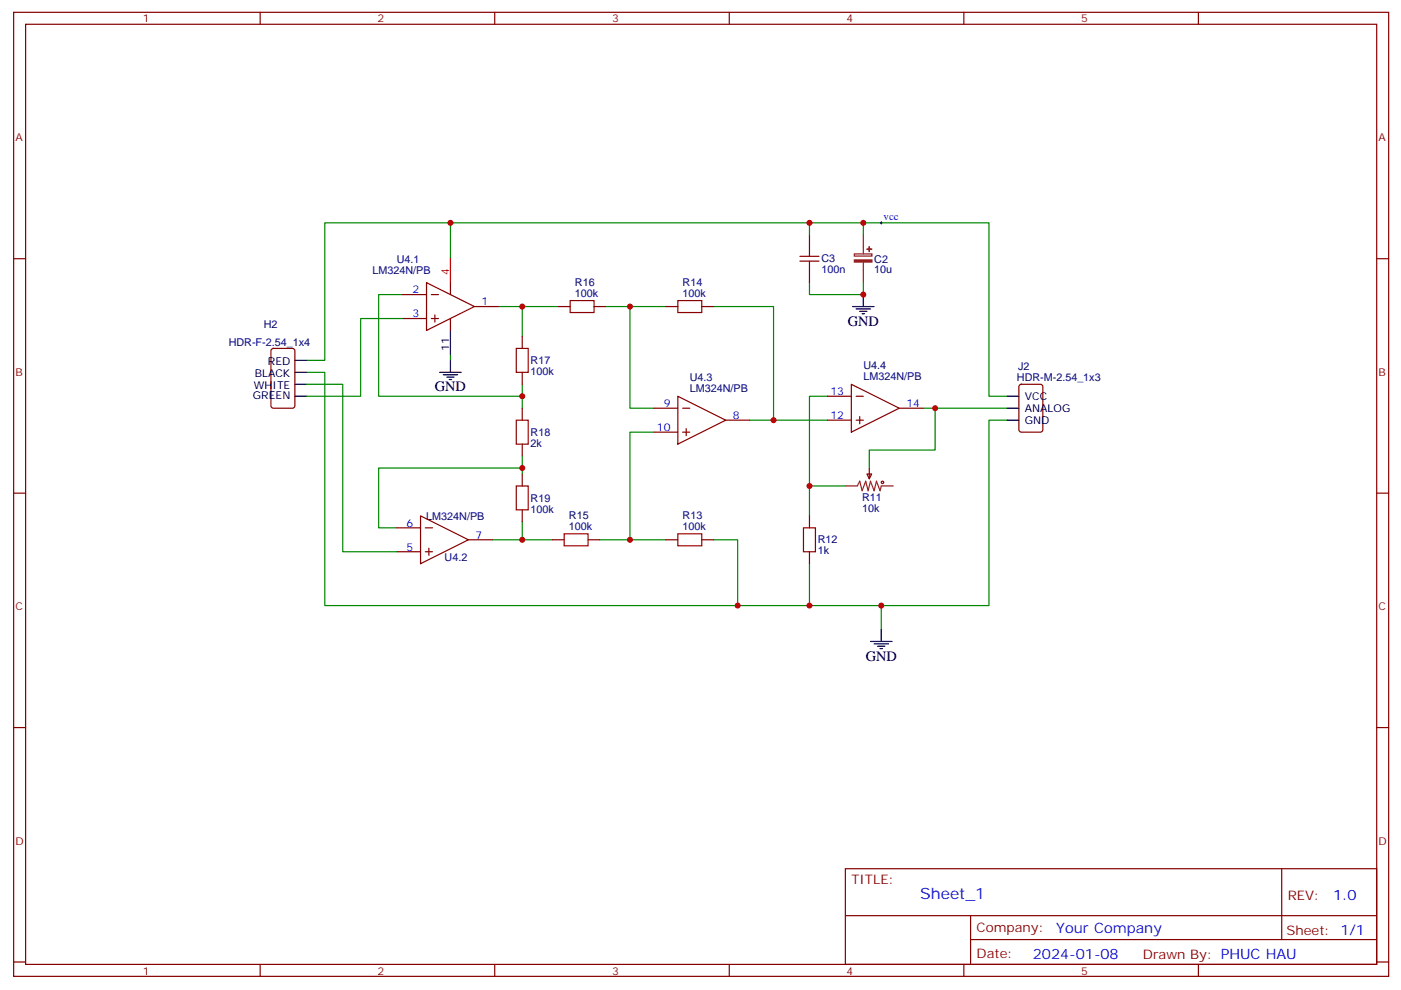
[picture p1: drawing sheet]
<svg xmlns="http://www.w3.org/2000/svg" width="413mm" height="292mm" viewBox="0 0 413 292" stroke-linecap="round" stroke-linejoin="round" font-family="sans-serif">
<g fill="none" stroke="#870000" stroke-width=".35">
<path d="M4 3.6h405.4v284.4h-405.4zM7.5 7.2h398.3v277.2h-398.3zM76.7 3.6v3.6M145.8 3.6v3.6M215 3.6v3.6M284.1 3.6v3.6M353.3 3.6v3.6M4 76.3h3.5M238.6 69.3v3.5M238.6 79.8v3.6M405.8 76.3h3.6M118.7 93.9h7"/>
<path d="M118.7 86.9h7M125.7 83.4l14.1 7-14.1 7.1zM127.1 93.9h2.2M127.1 86.9h2.2M128.2 92.9v2.1M132.8 83.4v3.5M132.8 93.9v3.6M139.8 90.4h7.1M154 99.2v3.6M164.5 90.4h3.6M175.1 90.4h3.5M196.3 90.4h3.5"/>
<path d="M206.9 90.4h3.5M80.1 103l.5-.2h5.6l.7 .4v16.5l-.4 .6-5.9 .1-.7-.5v-16.4zM154 109.8v3.5M199.8 116.9l14.1 7-14.1 7.1zM243.9 116.9h7.1M251 113.3l14.1 7.1-14.1 7.1zM252.4 116.9h2.1M300.6 113.6l.5-.3h5.6l.7 .5v13l-.5 .6-5.8 .1-.7-.5v-12.9zM154 120.4v3.5M154 131v3.5M154 139.8v3.5M192.8 120.4h7"/>
<path d="M192.8 127.5h7M201.2 120.4h2.1M201.2 127.5h2.1M202.3 126.4v2.1M213.9 123.9h7.1M243.9 123.9h7.1M252.4 123.9h2.1M253.4 122.9v2.1M255.6 139.8h1.4l-.7 1.4zM256.3 138v3.2M265.1 120.4h7M4 145.5h3.5"/>
<path d="M116.9 155.7h7.1M124 152.2l14.1 7-14.1 7.1zM125.4 155.7h2.1M138.1 159.2h7M154 150.4v3.5M162.8 159.2h3.5M173.4 159.2h3.5M196.3 159.2h3.5M206.9 159.2h3.5M238.6 152.2v3.5M405.8 145.5h3.6M116.9 162.7h7.1"/>
<path d="M125.4 162.7h2.1M126.4 161.7v2.1M238.6 162.7v3.6M4 214.6h3.5M405.8 214.6h3.6M249.2 256.2h156.6v28.2h-156.6zM377.8 256.2v20.9M249.2 270.1h156.5M286.1 277.1h119.6M286.1 270.1v14.1M4 283.7h3.5M76.7 284.4v3.6"/>
<path d="M145.8 284.4v3.6M215 284.4v3.6M284.1 284.4v3.6M353.3 284.4v3.6M405.8 283.7h3.6"/>
</g>
<g fill="none" stroke="#008700" stroke-width=".35">
<path d="M132.8 65.7v10.6M238.6 65.7v3.6M254.5 65.7v3.6M118.7 86.9h-7.1v30h42.4v-3.6M118.7 93.9h-12.4v23h-15.8M146.9 90.4h7.1v8.8M154 90.4h10.5M178.6 90.4h17.7M185.7 90.4v30h7.1M210.4 90.4h17.6v33.5h-7M238.6 83.4v3.5h15.9v-3.5M90.5 109.8h5.2v68.8h195.8v-54.7h5.3"/>
<path d="M90.5 106.3h5.2v-40.6h195.8v51.2h5.3M90.5 113.3h10.5v49.4h15.9M132.8 104.5v1.8M154 116.9v3.5M243.9 116.9h-5.3v35.3M154 139.8v-1.8h-42.4v17.7h5.3M154 134.5v3.5M192.8 127.5h-7.1v31.7h10.6M228 123.9h15.9M272.1 120.4h3.6v12.4h-19.4v5.2M275.7 120.4h21.1M154 153.9v5.3h-8.9"/>
<path d="M154 159.2h8.8M176.9 159.2h8.8M210.4 159.2h7.1v19.4M238.6 143.3h10.6M238.6 166.3v12.3M259.8 178.6v7.1"/>
</g>
<path d="M251.8 74.9h5.2v.6h-5.2zM254.5 69.3v5.6M254.5 77.4v6M249.2 143.3h3.5l.7-1.4 .7 2.8 1.1-2.8 .7 2.8 .7-2.8 1.1 2.8 .7-2.8 1 2.8 .4-1.4h3.5" fill="none" stroke="#8c2424" stroke-width=".35"/>
<g fill="none" stroke="#a10000" stroke-width=".35">
<path d="M235.8 77h5.6M235.8 75.6h5.6M238.6 72.8v2.8M238.6 77v2.8M168.1 88.7h7v3.5h-7zM199.8 88.7h7.1v3.5h-7.1zM152.2 102.8h3.5v7h-3.5zM152.2 123.9h3.5v7.1h-3.5zM152.2 143.3h3.5v7.1h-3.5zM166.3 157.4h7.1v3.6h-7.1zM199.8 157.4h7.1v3.6h-7.1zM236.9 155.7h3.5v7h-3.5z"/>
<circle cx="260.1" cy="142.3" r=".35"/>
</g>
<g fill="none" stroke="#000" stroke-width=".35">
<path d="M132.8 97.5v7M251.3 90.4h6.4M252.4 91.1h4.2M253.4 91.8h2.2M254.1 92.5h.7M254.5 86.9v3.5M86.9 109.8h3.6M86.9 116.9h3.6M86.9 113.3h3.6M86.9 106.3h3.6M129.6 109.8h6.4M130.7 110.5h4.2"/>
<path d="M131.7 111.2h2.1M132.4 111.9h.7M132.8 106.3v3.5M296.8 116.9h3.6M296.8 123.9h3.6M296.8 120.4h3.6M256.6 189.2h6.4M257.7 189.9h4.2M258.7 190.6h2.1M259.4 191.3h.7M259.8 185.7v3.5"/>
</g>
<path d="M132.8 76.3v7.1" fill="none" stroke="#f00" stroke-width=".35"/>
<path d="M259.4 65.7h.7M259.8 65.4v.7" fill="none" stroke="#000" stroke-width=".29"/>
<g fill="#8c2424" stroke="#8c2424" stroke-width=".35">
<path d="M251.8 76.7h5.2v.6h-5.2z"/>
<path d="M255.6 73.5h1.4z"/>
<path d="M256.2 72.8l.1 1.4z"/>
</g>
<g fill="#c00">
<circle cx="275.7" cy="120.4" r=".88"/>
<circle cx="259.8" cy="178.6" r=".88"/>
<circle cx="132.8" cy="65.7" r=".88"/>
<circle cx="217.5" cy="178.6" r=".88"/>
<circle cx="238.6" cy="178.6" r=".88"/>
<circle cx="238.6" cy="143.3" r=".88"/>
<circle cx="228" cy="123.9" r=".88"/>
<circle cx="154" cy="159.2" r=".88"/>
<circle cx="185.7" cy="159.2" r=".88"/>
<circle cx="185.7" cy="90.4" r=".88"/>
<circle cx="154" cy="90.4" r=".88"/>
<circle cx="154" cy="138" r=".88"/>
<circle cx="154" cy="116.9" r=".88"/>
<circle cx="254.5" cy="65.7" r=".88"/>
<circle cx="254.5" cy="86.9" r=".88"/>
<circle cx="238.6" cy="65.7" r=".88"/>
</g>
<text font-size="4.6" fill="#00f" x="271.3" y="265.3">Sheet_1</text>
<g font-size="4.2">
<text x="249.9" y="96.1">GND</text>
<text x="128.2" y="115.5">GND</text>
<text x="255.2" y="194.8">GND</text>
</g>
<g font-size="4.2" fill="#00f">
<text x="393" y="265.5">1.0</text>
<text x="311.4" y="275">Your Company</text>
<text x="304.5" y="282.9">2024-01-08</text>
</g>
<g font-size="3.9" fill="#800">
<text x="251" y="260.8">TITLE:</text>
<text x="379.6" y="265.5">REV:</text>
<text x="287.9" y="275">Company:</text>
<text x="379.2" y="275.6">Sheet: 1/1</text>
<text x="287.9" y="282.7">Date:</text>
<text x="336.9" y="282.8">Drawn By: PHUC HAU</text>
</g>
<g font-size="3.2" fill="#800">
<text x="42.1" y="6.6">1</text>
<text x="111.3" y="6.6">2</text>
<text x="180.4" y="6.6">3</text>
<text x="249.6" y="6.6">4</text>
<text x="318.7" y="6.6">5</text>
<text x="4.6" y="41.7">A</text>
<text x="406.4" y="41.7">A</text>
<text x="4.6" y="110.9">B</text>
<text x="406.4" y="110.9">B</text>
<text x="4.6" y="180">C</text>
<text x="406.4" y="180">C</text>
<text x="4.6" y="249.2">D</text>
<text x="406.4" y="249.2">D</text>
<text x="42.1" y="287.4">1</text>
<text x="111.3" y="287.4">2</text>
<text x="180.4" y="287.4">3</text>
<text x="249.6" y="287.4">4</text>
<text x="318.7" y="287.4">5</text>
</g>
<g font-size="3.2" fill="#00f">
<text x="260.5" y="64.8">vcc</text>
<text x="121.6" y="86.5">2</text>
<text x="121.6" y="93.6">3</text>
<text x="142" y="90.1">1</text>
<text x="244.8" y="116.5">13</text>
<text x="195.7" y="120.1">9</text>
<text x="216" y="123.6">8</text>
<text x="244.8" y="123.6">12</text>
<text x="267.2" y="120.1">14</text>
<text x="193.7" y="127.1">10</text>
<text x="119.8" y="155.3">6</text>
<text x="140.2" y="158.9">7</text>
<text x="119.8" y="162.4">5</text>
</g>
<g font-size="3.2" fill="#000080">
<text x="117" y="77.4">U4.1</text>
<text x="242.1" y="77.4">C3</text>
<text x="257.7" y="77.5">C2</text>
<text x="109.8" y="81">LM324N/PB</text>
<text x="242.1" y="80.6">100n</text>
<text x="257.7" y="80.7">10u</text>
<text x="169.5" y="87.6">100k</text>
<text x="169.5" y="84.3">R16</text>
<text x="201.2" y="87.6">100k</text>
<text x="201.2" y="84.3">R14</text>
<text x="77.8" y="96.9">H2</text>
<text x="67.4" y="102.2">HDR-F-2.54_1x4</text>
<text x="156.4" y="107.5">R17</text>
<text x="156.4" y="110.6">100k</text>
<text x="203.4" y="112.5">U4.3</text>
<text x="254.5" y="112.1">LM324N/PB</text>
<text x="254.5" y="108.9">U4.4</text>
<text x="299.8" y="112.3">HDR-M-2.54_1x3</text>
<text x="300.2" y="109">J2</text>
<text x="203.4" y="115.7">LM324N/PB</text>
<text x="156.4" y="131.8">2k</text>
<text x="156.4" y="128.6">R18</text>
<text x="156.4" y="148">R19</text>
<text x="254.2" y="147.7">R11</text>
<text x="125.7" y="153.2">LM324N/PB</text>
<text x="156.4" y="151.2">100k</text>
<text x="167.7" y="153.1">R15</text>
<text x="201.2" y="153.1">R13</text>
<text x="254.2" y="150.9">10k</text>
<text x="167.7" y="156.4">100k</text>
<text x="201.2" y="156.4">100k</text>
<text x="241.1" y="160.3">R12</text>
<text x="131.1" y="165.6">U4.2</text>
<text x="241.1" y="163.5">1k</text>
</g>
<text font-size="3.2" fill="#f00" x="132.4" y="81.2" transform="rotate(-90 132.4 81.2)">4</text>
<g font-size="3.2">
<text x="79" y="107.7">RED</text>
<text x="132.4" y="103.6" transform="rotate(-90 132.4 103.6)">11</text>
<text x="75.1" y="111.2">BLACK</text>
<text x="74.6" y="117.6">GREEN</text>
<text x="74.8" y="114.8">WHITE</text>
<text x="302.1" y="117.9">VCC</text>
<text x="302.1" y="125">GND</text>
<text x="302.1" y="121.5">ANALOG</text>
</g>
</svg>
